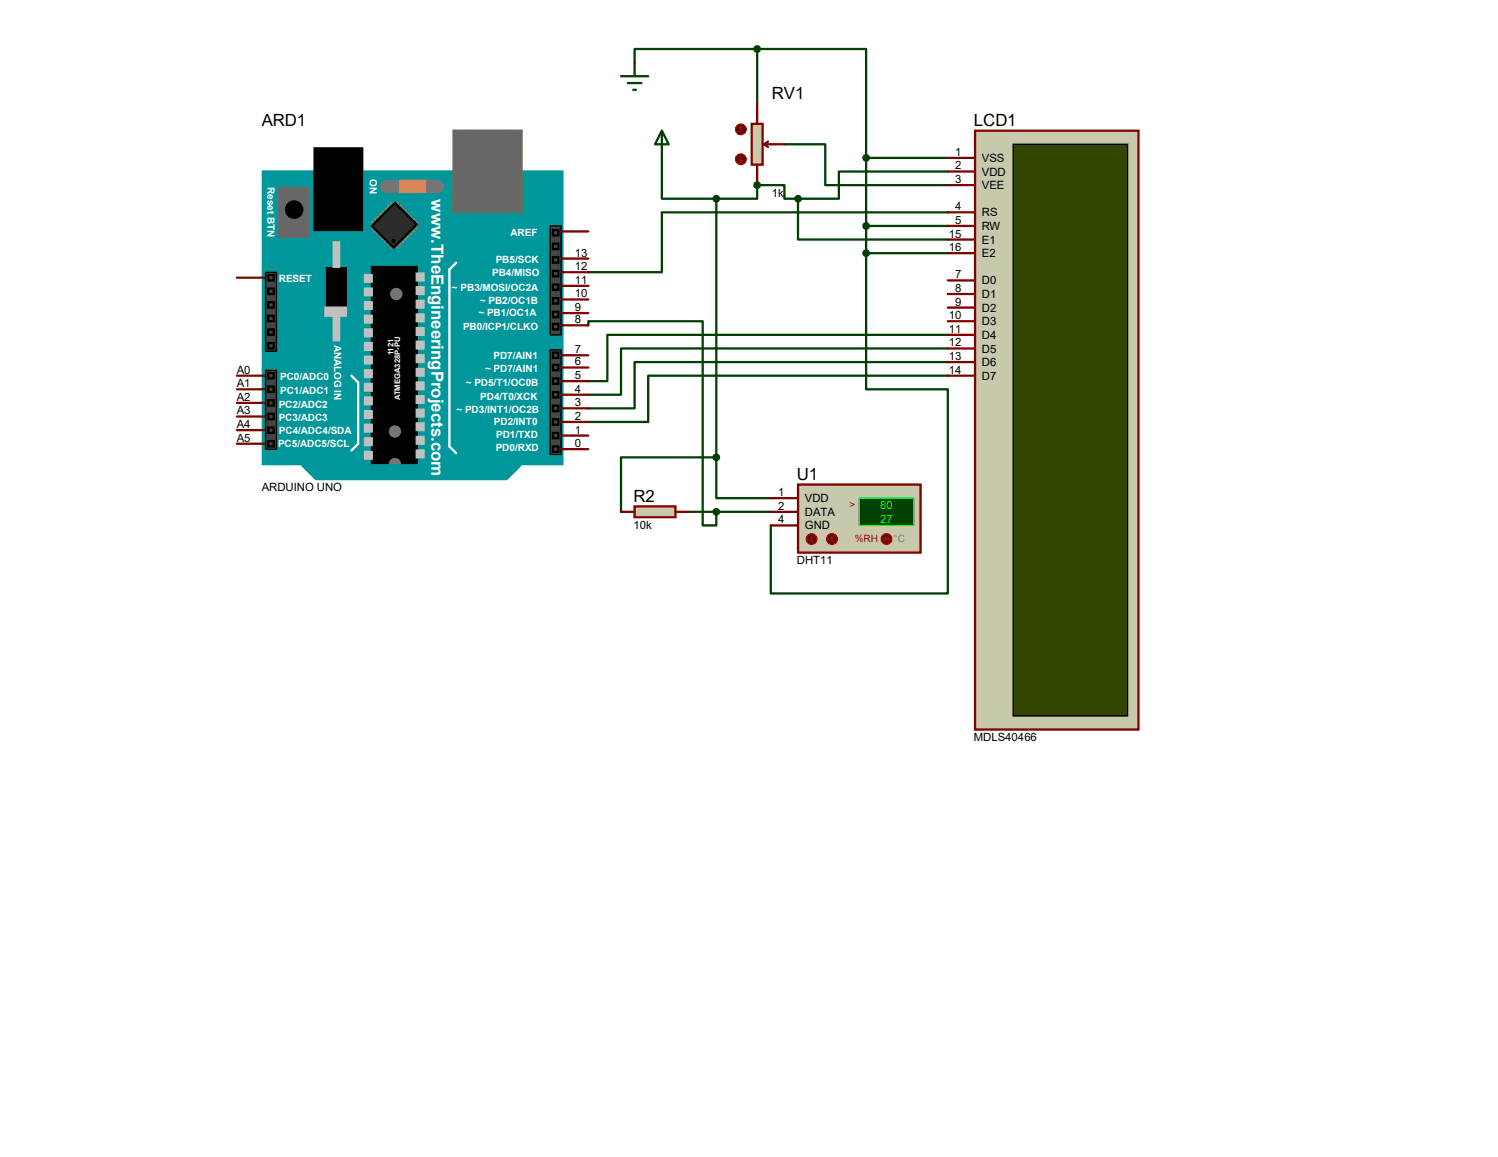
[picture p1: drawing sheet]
<svg xmlns="http://www.w3.org/2000/svg" width="279mm" height="216mm" viewBox="0 0 279 216" stroke-linecap="round" stroke-linejoin="round" font-family="sans-serif">
<path d="M141.2 9.1h-22.8v2.6M141.2 9.1h20.3v20.4h15.3M141.2 9.1v10.2M146.3 26.9h7.6v7.6h22.9M176.8 39.6h-53.4v11.2h-13.7M176.8 70.1h-55.9v8.6h-11.2M176.8 67.6h-58.4v8.6h-8.7M176.8 65h-61v8.7h-6.1M176.8 62.5h-63.5v8.6h-3.6" fill="none" stroke="#004000" stroke-width=".42"/>
<circle cx="141.2" cy="34.5" r=".21" fill="#004000"/>
<g fill="none" stroke="#004000" stroke-width=".42">
<path d="M123.4 29.5v7.6h10.2M133.6 37.1h7.6v-2.6h5.1v2.6h2.5M133.6 37.1v48.2M148.8 37.1v7.6h28M161.5 29.5v17.7M176.8 32h-20.3v5.1h-7.7M161.5 47.2v25.4h15.3v38.1h-33v-12.7M161.5 42.2h15.3M161.5 47.2h15.3M109.7 60.7v-.8h21.4v38.1h2.5v-2.5M128.5 95.5h15.3M133.6 85.3v7.7h10.2"/>
<path d="M133.6 85.3h-17.8v10.2"/>
</g>
<path d="M49 32h55.9v54.6h-55.9z" fill="#00979c" stroke="#00979c" stroke-width=".42"/>
<g fill="#686767" stroke="#686767" stroke-width=".42">
<path d="M84.6 24.4h12.7v15.2h-12.7z"/>
<path d="M52.1 35.1h5.3v9.1h-5.3z"/>
</g>
<g fill="#000" stroke="#000" stroke-width=".42">
<path d="M58.7 27.7h8.9v15.2h-8.9zM61 50h3.5v8.9h-3.5zM69.3 49.8h8.4v36.8h-8.4z"/>
<circle cx="54.9" cy="39.1" r="1.52"/>
</g>
<path d="M85.1 49l-1.3 1.3v33l1.3 1.3M65.5 70.1l1.3 1.3v11.4l-1.3 1.3" fill="none" stroke="#fff" stroke-width=".42"/>
<g fill="#c0c0c0" stroke="#c0c0c0" stroke-width=".42">
<path d="M77.7 51.1h1.3v1.2h-1.3z"/>
<path d="M77.7 53.6h1.3v1.3h-1.3z"/>
<path d="M77.7 56.1h1.3v1.3h-1.3z"/>
<path d="M77.7 58.7h1.3v1.2h-1.3z"/>
<path d="M77.7 61.2h1.3v1.3h-1.3z"/>
<path d="M77.7 63.8h1.3v1.2h-1.3z"/>
<path d="M77.7 66.3h1.3v1.3h-1.3z"/>
<path d="M77.7 68.8h1.3v1.3h-1.3z"/>
<path d="M77.7 71.4h1.3v1.2h-1.3z"/>
<path d="M77.7 73.9h1.3v1.3h-1.3z"/>
<path d="M77.7 76.5h1.3v1.2h-1.3z"/>
<path d="M77.7 79h1.3v1.3h-1.3z"/>
<path d="M77.7 81.5h1.3v1.3h-1.3z"/>
<path d="M77.7 84.1h1.3v1.2h-1.3z"/>
<path d="M68.1 51.3h1.2v1.3h-1.2z"/>
<path d="M68.1 53.8h1.2v1.3h-1.2z"/>
<path d="M68.1 56.4h1.2v1.3h-1.2z"/>
<path d="M68.1 58.9h1.2v1.3h-1.2z"/>
<path d="M68.1 61.5h1.2v1.2h-1.2z"/>
<path d="M68.1 64h1.2v1.3h-1.2z"/>
<path d="M68.1 66.5h1.2v1.3h-1.2z"/>
<path d="M68.1 69.1h1.2v1.3h-1.2z"/>
<path d="M68.1 71.6h1.2v1.3h-1.2z"/>
<path d="M68.1 74.2h1.2v1.2h-1.2z"/>
<path d="M68.1 76.7h1.2v1.3h-1.2z"/>
<path d="M68.1 79.2h1.2v1.3h-1.2z"/>
<path d="M68.1 81.8h1.2v1.3h-1.2z"/>
<path d="M68.1 84.3h1.2v1.3h-1.2z"/>
<path d="M60.7 57.4h3.8v1.5h-3.8z"/>
<path d="M62.2 45.2h1v4.6h-1z"/>
<path d="M62.2 58.9h1v4.6h-1z"/>
</g>
<path d="M72.1 34.8h9.4" fill="none" stroke="#757575" stroke-width="2.5"/>
<path d="M74.7 33.8h4.5v2h-4.5z" fill="#ff8000" stroke="#ff8000" stroke-width=".42"/>
<g fill="none" stroke="#808080" stroke-width=".47">
<path d="M70.9 39.9l.5 .5M71.4 39.4l.5 .5M71.9 38.9l.5 .5M72.4 38.4l.5 .5M72.9 37.8l.5 .6M74.2 37.8l-.5 .6M74.7 38.4l-.5 .5M75.2 38.9l-.5 .5M75.7 39.4l-.5 .5M76.2 39.9l-.5 .5M69.3 41.4l.5 .5M69.8 40.9l.6 .5"/>
<path d="M69.8 42.2l-.5 .5M70.4 40.4l.5 .5M70.4 42.7l-.6 .5M70.9 43.2l-.5 .5M71.4 43.7l-.5 .5M71.9 44.2l-.5 .5M72.4 44.7l-.5 .5M72.9 45.2l-.5 .5M73.4 45.7l-.5 .5M73.7 45.7l.5 .5M74.2 45.2l.5 .5M74.7 44.7l.5 .5"/>
<path d="M75.2 44.2l.5 .5M75.7 43.7l.5 .5M76.2 43.2l.5 .5M76.7 42.7l.5 .5M76.7 40.4l-.5 .5M77.2 42.2l.5 .5M77.2 40.9l-.5 .5M77.7 41.4l-.5 .5"/>
</g>
<path d="M73.7 37.8l4 4.1-4.3 4.3-4.1-4z" fill="#2c2c2c" stroke="#000" stroke-width=".42"/>
<circle cx="73.4" cy="45" r=".3" fill="#000" stroke="#000" stroke-width=".19"/>
<path d="M102.6 42.2h2v20.3h-2z" fill="#464646" stroke="#000" stroke-width=".25"/>
<circle cx="73.7" cy="80.5" r="1.06" fill="#757575" stroke="#757575" stroke-width=".19"/>
<g fill="#464646" stroke="#000" stroke-width=".42">
<path d="M103.1 42.9h1v1h-1z"/>
<path d="M103.1 48h1v1h-1z"/>
<path d="M103.1 50.5h1v1.1h-1z"/>
<path d="M103.1 53.1h1v1h-1z"/>
<path d="M103.1 55.6h1v1h-1z"/>
<path d="M103.1 58.2h1v1h-1z"/>
<path d="M103.1 45.5h1v1h-1z"/>
<path d="M103.1 60.5h1v1h-1z"/>
</g>
<g fill="#757575" stroke="#757575" stroke-width=".19">
<circle cx="73.9" cy="54.9" r="1.06"/>
<circle cx="73.7" cy="86.6" r="1.06"/>
</g>
<path d="M56.4 86.9h40.6l-2.5 2.5h-35.6z" fill="#00979c" stroke="#00979c" stroke-width=".42"/>
<g fill="#464646" stroke="#000" stroke-width=".25">
<path d="M49.5 50.8h2.1v14.7h-2.1z"/>
<path d="M102.6 65.3h2v19.5h-2z"/>
<path d="M49.5 69.1h2.1v14.7h-2.1z"/>
</g>
<g fill="#464646" stroke="#000" stroke-width=".42">
<path d="M50 53.8h1.1v1.1h-1.1z"/>
<path d="M50 58.9h1.1v1h-1.1z"/>
<path d="M50 64h1.1v1h-1.1z"/>
<path d="M50 61.5h1.1v1h-1.1z"/>
<path d="M50 56.4h1.1v1h-1.1z"/>
<path d="M50 51.3h1.1v1h-1.1z"/>
<path d="M103.1 65.8h1v1h-1z"/>
<path d="M103.1 68.1h1v1h-1z"/>
<path d="M103.1 70.6h1v1h-1z"/>
<path d="M103.1 73.2h1v1h-1z"/>
<path d="M103.1 75.7h1v1h-1z"/>
<path d="M103.1 78.2h1v1h-1z"/>
<path d="M103.1 80.8h1v1h-1z"/>
<path d="M103.1 83.3h1v1h-1z"/>
<path d="M50 69.6h1.1v1h-1.1z"/>
<path d="M50 72.1h1.1v1.1h-1.1z"/>
<path d="M50 74.7h1.1v1h-1.1z"/>
<path d="M50 77.2h1.1v1h-1.1z"/>
<path d="M50 79.8h1.1v1h-1.1z"/>
<path d="M50 82.3h1.1v1h-1.1z"/>
</g>
<g fill="none" stroke="#800000" stroke-width=".42">
<path d="M44.2 51.8h5.1M104.6 58.4h5.1M104.6 55.9h5.1M104.6 53.3h5.1M104.6 50.8h5.1M104.6 48.3h5.1M104.6 43.2h5.1M44.2 77.7h5.1M44.2 75.2h5.1M44.2 72.6h5.1M44.2 70.1h5.1M104.6 78.7h5.1"/>
<path d="M104.6 76.2h5.1M104.6 73.7h5.1M104.6 71.1h5.1M104.6 68.6h5.1M104.6 66.3h5.1M104.6 60.7h5.1M44.2 82.8h5.1M44.2 80.3h5.1M104.6 83.8h5.1M104.6 81.3h5.1"/>
</g>
<path d="M181.9 24.4h30.4v111.7h-30.4z" fill="#c8c8aa" stroke="#800000" stroke-width=".42"/>
<path d="M189 26.9h21.3v106.7h-21.3z" fill="#324600" stroke="#000" stroke-width=".25"/>
<g fill="none" stroke="#800000" stroke-width=".42">
<path d="M176.8 39.6h5.1M176.8 29.5h5.1M176.8 32h5.1M176.8 34.5h5.1M176.8 59.9h5.1M176.8 57.4h5.1M176.8 54.9h5.1M176.8 52.3h5.1M176.8 44.7h5.1M176.8 42.2h5.1M176.8 47.2h5.1M176.8 70.1h5.1"/>
<path d="M176.8 67.6h5.1M176.8 65h5.1M176.8 62.5h5.1"/>
</g>
<path d="M148.8 90.4h22.9v12.7h-22.9z" fill="#c8c8aa" stroke="#800000" stroke-width=".42"/>
<path d="M160.3 93h10.1v5h-10.1z" fill="#004000" stroke="#0f0" stroke-width=".21"/>
<path d="M143.8 95.5h5M143.8 93h5M143.8 98h5" fill="none" stroke="#800000" stroke-width=".42"/>
<circle cx="155.2" cy="100.6" r="1.02" fill="#400000" stroke="#f00" stroke-width=".21"/>
<path d="M155.2 100.1l-.3 .2M155.2 100.1l.2 .2M155.2 100.1v1" fill="none" stroke="#f00" stroke-width=".21"/>
<circle cx="151.4" cy="100.6" r="1.02" fill="#400000" stroke="#f00" stroke-width=".21"/>
<path d="M151.1 100.8l.3 .3M151.4 100.1v1M151.6 100.8l-.2 .3" fill="none" stroke="#f00" stroke-width=".21"/>
<circle cx="165.4" cy="100.6" r="1.02" fill="#400000" stroke="#f00" stroke-width=".21"/>
<path d="M164.8 100.6h1.1M164.8 100.6l.3 .2M165.1 100.3l-.3 .3M165.6 100.3l.3 .3M165.9 100.6l-.3 .2" fill="none" stroke="#f00" stroke-width=".21"/>
<path d="M118.4 94.5h7.6v2h-7.6z" fill="#c8c8aa" stroke="#800000" stroke-width=".42"/>
<path d="M115.8 95.5h2.6M126 95.5h2.5" fill="none" stroke="#800000" stroke-width=".42"/>
<path d="M140.2 23.1h2v7.6h-2z" fill="#c8c8aa" stroke="#800000" stroke-width=".42"/>
<path d="M141.2 19.3v3.8M141.2 30.7v3.8M142.5 26.9l.8 .5M142.5 26.9h3.8M143.3 26.4l-.8 .5" fill="none" stroke="#800000" stroke-width=".42"/>
<circle cx="138.2" cy="24.1" r="1.02" fill="#400000" stroke="#f00" stroke-width=".21"/>
<path d="M138.2 23.6l-.3 .3M138.2 23.6l.2 .3M138.2 23.6v1" fill="none" stroke="#f00" stroke-width=".21"/>
<circle cx="138.2" cy="29.7" r="1.02" fill="#400000" stroke="#f00" stroke-width=".21"/>
<path d="M137.9 30l.3 .2M138.2 29.2v1M138.4 30l-.2 .2" fill="none" stroke="#f00" stroke-width=".21"/>
<path d="M115.8 14.2h5.1M117.1 15.5h2.5M118.1 16.8h.5M118.4 11.7v2.5M123.4 24.4l1.3 2.5h-2.5zM123.4 24.4v5.1" fill="none" stroke="#004000" stroke-width=".42"/>
<g fill="#004000" stroke="#004000" stroke-width=".42">
<circle cx="141.2" cy="9.1" r=".51"/>
<circle cx="161.5" cy="29.5" r=".51"/>
<circle cx="141.2" cy="34.5" r=".51"/>
<circle cx="148.8" cy="37.1" r=".51"/>
<circle cx="161.5" cy="42.2" r=".51"/>
<circle cx="133.6" cy="37.1" r=".51"/>
<circle cx="161.5" cy="47.2" r=".51"/>
<circle cx="133.6" cy="95.5" r=".51"/>
<circle cx="133.6" cy="85.3" r=".51"/>
</g>
<g font-size="3.1">
<text x="48.8" y="23.5">ARD1</text>
<text x="144" y="18.4">RV1</text>
<text x="181.7" y="23.5">LCD1</text>
<text x="148.6" y="89.5">U1</text>
<text x="118.2" y="93.6">R2</text>
</g>
<text font-size="3.1" fill="#fff" x="80.5" y="37.1" transform="rotate(90 80.5 37.1)">www.TheEngineeringProjects.com</text>
<g font-size="2.1">
<text x="178.1" y="29.1">1</text>
<text x="178.1" y="31.6">2</text>
<text x="178.1" y="34.2">3</text>
<text x="183.1" y="30.2">VSS</text>
<text x="183.1" y="32.8">VDD</text>
<text x="183.1" y="35.3">VEE</text>
<text x="144" y="36.7">1k</text>
<text x="178.1" y="41.8">5</text>
<text x="178.1" y="39.2">4</text>
<text x="183.1" y="40.4">RS</text>
<text x="107.2" y="47.9">13</text>
<text x="177" y="44.3">15</text>
<text x="177" y="46.9">16</text>
<text x="183.1" y="45.5">E1</text>
<text x="183.1" y="42.9">RW</text>
<text x="107.2" y="53">11</text>
<text x="107.2" y="50.4">12</text>
<text x="178.1" y="51.9">7</text>
<text x="183.1" y="53.1">D0</text>
<text x="183.1" y="48">E2</text>
<text x="107.2" y="58">9</text>
<text x="107.2" y="55.5">10</text>
<text x="177" y="59.6">10</text>
<text x="178.1" y="57">9</text>
<text x="178.1" y="54.5">8</text>
<text x="183.1" y="58.2">D2</text>
<text x="183.1" y="55.6">D1</text>
<text x="107.2" y="65.9">7</text>
<text x="107.2" y="60.3">8</text>
<text x="177" y="64.6">12</text>
<text x="177" y="62.1">11</text>
<text x="183.1" y="65.8">D5</text>
<text x="183.1" y="63.2">D4</text>
<text x="183.1" y="60.7">D3</text>
<text x="44.2" y="69.7">A0</text>
<text x="107.2" y="70.7">5</text>
<text x="107.2" y="68.2">6</text>
<text x="177" y="69.7">14</text>
<text x="177" y="67.2">13</text>
<text x="183.1" y="70.9">D7</text>
<text x="183.1" y="68.3">D6</text>
<text x="44.2" y="77.3">A3</text>
<text x="44.2" y="74.8">A2</text>
<text x="44.2" y="72.3">A1</text>
<text x="107.2" y="75.8">3</text>
<text x="107.2" y="73.3">4</text>
<text x="44.2" y="82.4">A5</text>
<text x="44.2" y="79.9">A4</text>
<text x="107.2" y="83.4">0</text>
<text x="107.2" y="80.9">1</text>
<text x="107.2" y="78.4">2</text>
<text x="48.8" y="91.6">ARDUINO UNO</text>
<text x="145.1" y="95.1">2</text>
<text x="145.1" y="92.6">1</text>
<text x="150.1" y="93.7">VDD</text>
<text x="118.2" y="98.7">10k</text>
<text x="145.1" y="97.7">4</text>
<text x="150.1" y="96.3">DATA</text>
<text x="150.1" y="98.8">GND</text>
<text x="148.6" y="105.3">DHT11</text>
<text x="181.7" y="138.3">MDLS40466</text>
</g>
<g font-size="2.1" fill="#0f0">
<text x="164.2" y="95">80</text>
<text x="164.2" y="97.5">27</text>
</g>
<g font-size="1.9" fill="#fff">
<text x="49.9" y="34.9" transform="rotate(90 49.9 34.9)">Reset BTN</text>
<text x="69" y="33.4" transform="rotate(90 69 33.4)">ON</text>
<text x="95.2" y="44.1">AREF</text>
<text x="52" y="52.7">RESET</text>
<text x="91.8" y="51.4">PB4/MISO</text>
<text x="92.5" y="49.1">PB5/SCK</text>
<text x="84.3" y="54.2">~ PB3/MOSI/OC2A</text>
<text x="89.2" y="59.1">~ PB1/OC1A</text>
<text x="89.5" y="56.8">~ PB2/OC1B</text>
<text x="62.4" y="64.3" transform="rotate(90 62.4 64.3)">ANALOG IN</text>
<text x="86.4" y="61.6">PB0/ICP1/CLKO</text>
<text x="52.2" y="71">PC0/ADC0</text>
<text x="90.5" y="69.5">~ PD7/AIN1</text>
<text x="92" y="66.9">PD7/AIN1</text>
<text x="52" y="76.1">PC2/ADC2</text>
<text x="52.2" y="73.5">PC1/ADC1</text>
<text x="85.1" y="77.1">~ PD3/INT1/OC2B</text>
<text x="86.9" y="72">~ PD5/T1/OC0B</text>
<text x="89.6" y="74.5">PD4/T0/XCK</text>
<text x="51.9" y="83.4">PC5/ADC5/SCL</text>
<text x="52" y="78.6">PC3/ADC3</text>
<text x="52" y="80.9">PC4/ADC4/SDA</text>
<text x="92.1" y="79.4">PD2/INT0</text>
<text x="92.5" y="81.7">PD1/TXD</text>
<text x="92.5" y="84.2">PD0/RXD</text>
</g>
<g font-size="1.9" fill="#c00000">
<text x="158.5" y="94.9">&gt;</text>
<text x="159.4" y="101.2">%RH</text>
</g>
<text font-size="1.9" fill="#808080" x="166.7" y="101.2">°C</text>
<g font-size="1.4" fill="#fff">
<text x="73.4" y="66.3" transform="rotate(-90 73.4 66.3)">1121</text>
<text x="74.6" y="74.6" transform="rotate(-90 74.6 74.6)">ATMEGA328P-PU</text>
</g>
</svg>
